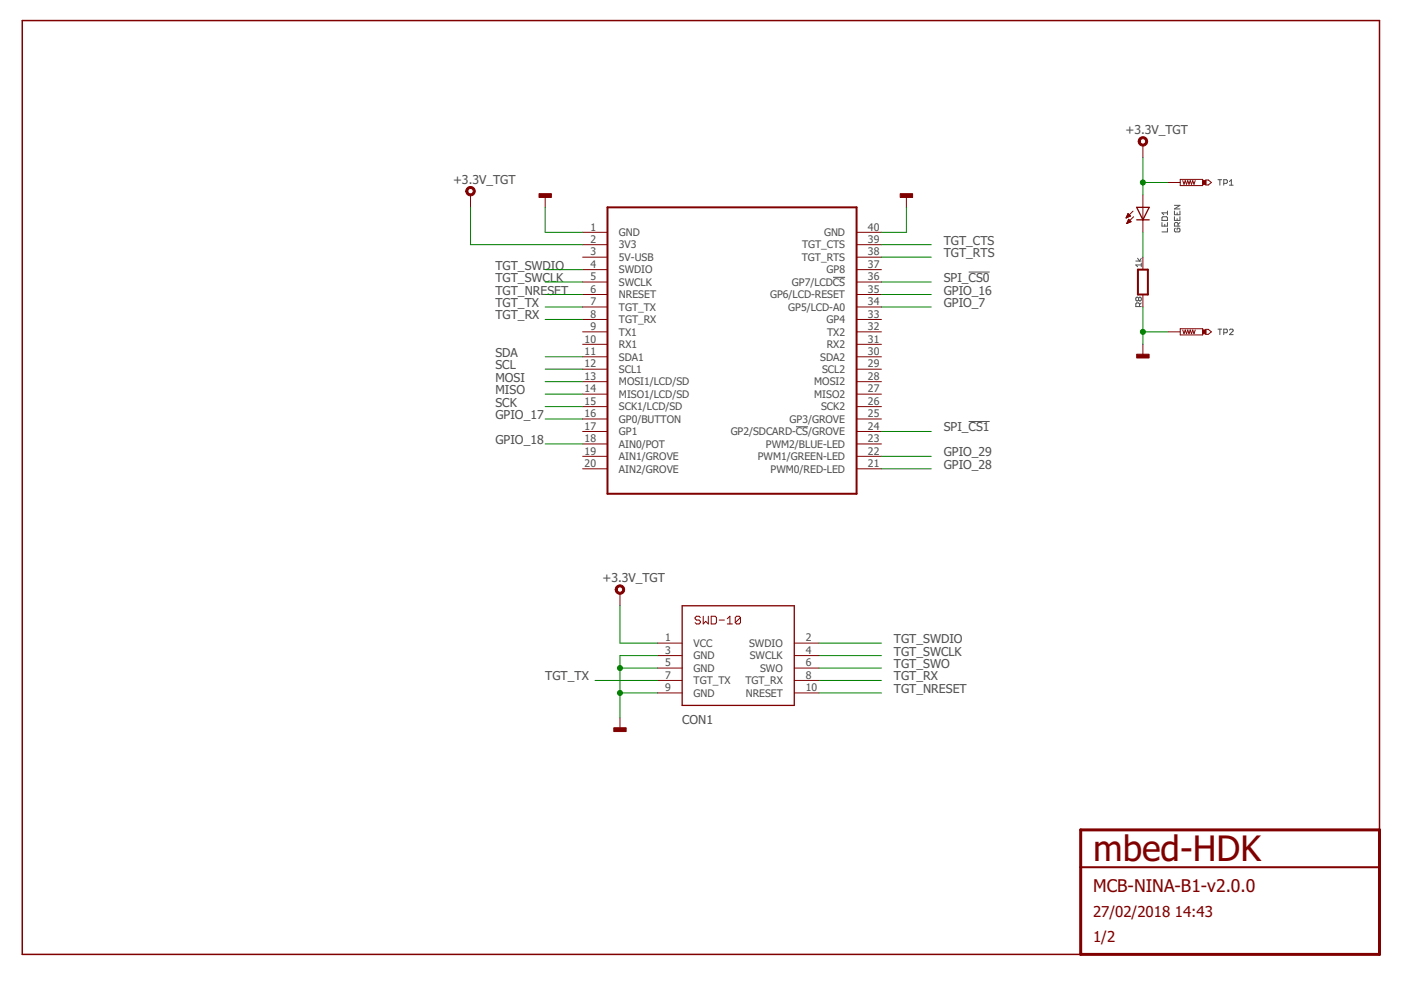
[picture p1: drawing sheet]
<svg xmlns="http://www.w3.org/2000/svg" width="297mm" height="210mm" viewBox="0 0 297 210" stroke-linecap="round" stroke-linejoin="round" font-family="sans-serif">
<g fill="none" stroke="#505050" stroke-width=".21">
<path d="M258.2 38.1h.8M258.6 38.1v1.2M259.5 38.9h.5l.2-.2v-.4l-.2-.2h-.5v1.2M260.7 38.5l.4-.4v1.2M260.7 39.3h.8M176.6 58.8h2.6M205.4 57.7h4.4M240.8 55.4h1.2M241.2 54.8l.4 .6 .4-.6M242 56.2h-1.2l.4 .4M242 55.8v.8M246.4 47.2v.7h1.1v-.7"/>
<path d="M246.5 46h.8l.2 .2v.5h-1.1v-.5zM247 47.6v.3M247.5 48.4v.8h-1.1M247.5 44.7v.8M247.5 45.1h-1.1l.3 .4M249 44.7v.8h1.2v-.8M249 46v.7h1.2v-.7M249 43.5h1.2l-1.2 .8h1.2M249.2 48.4l-.2 .2v.4l.2 .2h.8l.2-.2v-.4l-.2-.2h-.4v.4M249.6 45.1v.4M249.6 46.4v.3M249.8 47.9v-.5l-.2-.2h-.4l-.2 .2v.5h1.2"/>
<path d="M250.2 47.2l-.4 .4M241.4 63.2l.2-.2 .4 .2v.4l-.2 .2-.4-.2M241.4 63.2l-.2-.2-.4 .2v.4l.2 .2 .4-.2M241.4 63.2v.4M241.6 65v-.6l-.2-.2h-.4l-.2 .2v.6h1.2M242 64.2l-.4 .4M258.2 69.8h.8M258.6 69.8v1.2M259.5 70.5h.5l.2-.1v-.4l-.2-.2h-.5v1.2M260.7 70l.2-.2h.4l.2 .2v.2l-.8 .8h.8M168.8 90.5h2.5M205.4 89.4h4.4"/>
</g>
<path d="M292.5 176v-171.6h-287.8v198h224.4" fill="none" stroke="#800000" stroke-width=".32"/>
<path d="M229.1 176h63.4v26.4h-63.4z" fill="none" stroke="#800000" stroke-width=".63"/>
<path d="M128.8 44h52.8v60.7h-52.8zM241.3 57.2h2.1v5.2h-2.1zM229.1 183.9h63.4" fill="none" stroke="#800000" stroke-width=".42"/>
<g fill="none" stroke="#800000" stroke-width=".21">
<path d="M242.3 30.8v2.6M247.6 38.7h2.6M250.2 38h4.8v1.3h-4.8zM250.8 38.3l.2 .8 .3-.8 .3 .8 .2-.8 .3 .8 .2-.8 .3 .8 .3-.8 .3 .8 .2-.8M255.7 38.2h.5l.6 .5-.6 .5h-.5zM99.8 41.3v2.7M115.6 41.3v2.7M123.5 49.3h5.3M123.5 51.9h5.3M123.5 54.5h5.3M123.5 57.2h5.3M123.5 59.8h5.3"/>
<path d="M181.6 49.3h5.3M181.6 51.9h5.3M181.6 54.5h5.3M181.6 57.2h5.3M181.6 59.8h5.3M192.2 41.3v2.7M238.8 46.2h.1M238.8 46.1h.3M238.9 46h.5M238.9 47.3h.1M238.9 45.8h.7M239 45.7h.6"/>
<path d="M239 47.2h.3M239 47.1h.6M239 45.6h.4M239.1 45.4h.2M239.1 47h.7M239.1 46.8h.5M239.1 45.3h.1M239.2 45.3l.5 .5-.9 .4zM239.2 46.7h.3M239.2 46.6h.2M239.3 46.5l.5 .5-.9 .4zM240.2 44.8l-1.4 1.4"/>
<path d="M240.3 46l-1.4 1.4M242.3 41.3v8M242.3 54.5v2.7M123.5 62.4h5.3M123.5 65.1h5.3M123.5 67.7h5.3M123.5 70.4h5.3M123.5 73h5.3M123.5 75.6h5.3M123.5 78.3h5.3M181.6 62.4h5.3M181.6 65.1h5.3"/>
<path d="M181.6 67.7h5.3M181.6 70.4h5.3M181.6 73h5.3M181.6 75.6h5.3M181.6 78.3h5.3M242.3 62.4v2.7M242.3 73v2.6M247.6 70.4h2.6M250.2 69.7h4.8v1.3h-4.8zM250.8 70l.2 .8 .3-.8 .3 .8 .2-.8 .3 .8 .2-.8 .3 .8 .3-.8 .3 .8 .2-.8M255.7 69.8h.5l.6 .6-.6 .5h-.5zM123.5 80.9h5.3"/>
<path d="M123.5 83.6h5.3M123.5 86.2h5.3M123.5 88.8h5.3M123.5 91.5h5.3M123.5 94.1h5.3M123.5 96.8h5.3M123.5 99.4h5.3M181.6 80.9h5.3M181.6 83.6h5.3M181.6 86.2h5.3M181.6 88.8h5.3M181.6 91.5h5.3"/>
<path d="M181.6 94.1h5.3M181.6 96.8h5.3M181.6 99.4h5.3M131.4 125.8v2.6M139.4 136.4h5.2M139.4 139h5.2M148.5 130.9l-.3-.2h-.5l-.3 .2v.3l.3 .3h.5l.3 .2v.3l-.3 .3h-.5l-.3-.3M149.1 130.7v1.6l.5-.6 .6 .6v-1.6M150.8 130.7h.8l.3 .2v1.1l-.3 .3h-.8zM152.5 131.5h1.1M154.2 132.3h1.1M154.2 131.2l.5-.5v1.6"/>
<path d="M157 130.9l-.3-.2h-.5l-.3 .2v1.1M157 130.9v1.1l-.3 .3h-.5l-.3-.3M157 130.9l-1.1 1.1M168.4 136.4h5.3M168.4 139h5.3M131.4 152.2v2.6M139.4 141.6h5.2M139.4 144.3h5.2M139.4 146.9h5.2M168.4 141.6h5.3M168.4 144.3h5.3M168.4 146.9h5.3"/>
</g>
<g fill="#800000" stroke="#800000" stroke-width=".21">
<path d="M99 39.9a1 1 0 0 1 1.6 0 1 1 0 0 1-.5 1.6 1 1 0 0 1-1.3-1h.4a.58 .58 0 0 1 .8-.5 .58 .58 0 0 1 .1 1 .58 .58 0 0 1-.9-.3v-.2h-.4z" fill-rule="evenodd"/>
<path d="M130.6 124.4a1.01 1.01 0 0 1 1.7 0 1.01 1.01 0 0 1-.5 1.6 1.01 1.01 0 0 1-1.4-1h.5a.58 .58 0 0 1 .7-.6 .58 .58 0 0 1 .3 1 .58 .58 0 0 1-1-.2v-.2h-.5z" fill-rule="evenodd"/>
<path d="M241.5 29.4a1 1 0 0 1 1.6 0 1 1 0 0 1-.5 1.5 1 1 0 0 1-1.3-.9h.4a.58 .58 0 0 1 .9-.5 .58 .58 0 0 1 .1 1 .58 .58 0 0 1-.9-.3l-.1-.2h-.4z" fill-rule="evenodd"/>
</g>
<g fill="#800000" stroke="#800000" stroke-width=".21">
<path d="M114.3 41.1h2.6v.8h-2.6z"/>
<path d="M190.9 41.1h2.6v.8h-2.6z"/>
<path d="M241 75.1h2.6v.8h-2.6z"/>
<path d="M255 38.3h.7v.8h-.7z"/>
<path d="M255 70h.7v.8h-.7z"/>
<path d="M130.1 154.3h2.7v.8h-2.7z"/>
</g>
<path d="M241 44h2.6l-1.3 2.6zM241 46.6h2.6M144.6 128.4h23.8v21.2h-23.8z" fill="none" stroke="#800000" stroke-width=".28"/>
<g fill="none" stroke="#008000" stroke-width=".21">
<path d="M242.3 33.4v7.9M242.3 38.7h5.3M99.8 44v7.9h23.7M115.6 44v5.3h7.9M115.6 57.2h7.9M115.6 59.8h7.9M186.9 51.9h10.5M186.9 59.8h10.5M186.9 54.5h10.5M192.2 44v5.3h-5.3M242.3 49.3v5.2M115.6 75.6h7.9"/>
<path d="M115.6 78.3h7.9M115.6 65.1h7.9M115.6 67.7h7.9M115.6 62.4h7.9M186.9 65.1h10.5M186.9 62.4h10.5M242.3 65.1v7.9M242.3 70.4h5.3M115.6 80.9h7.9M115.6 83.6h7.9M115.6 86.2h7.9M115.6 94.1h7.9"/>
<path d="M115.6 88.8h7.9M186.9 91.5h10.5M186.9 99.4h10.5M186.9 96.8h10.5M131.4 128.4v8h8M139.4 139h-8v13.2M173.7 136.4h13.2M173.7 139h13.2M126.2 144.3h13.2M131.4 146.9h8M131.4 141.6h8M173.7 146.9h13.2"/>
<path d="M173.7 141.6h13.2M173.7 144.3h13.2"/>
</g>
<g fill="#008000" stroke="#008000" stroke-width=".21">
<circle cx="242.3" cy="38.7" r=".53"/>
<circle cx="242.3" cy="70.4" r=".53"/>
<circle cx="131.4" cy="141.6" r=".53"/>
<circle cx="131.4" cy="146.9" r=".53"/>
</g>
<text font-size="7.5" fill="#800000" x="231.8" y="182.6">mbed-HDK</text>
<text font-size="3.7" fill="#800000" x="231.8" y="189.2">MCB-NINA-B1-v2.0.0</text>
<g font-size="3.2" fill="#800000">
<text x="231.8" y="194.4">27/02/2018</text>
<text x="249.1" y="194.4">14:43</text>
<text x="231.8" y="199.7">1/2</text>
</g>
<g font-size="2.6" fill="#505050">
<text x="238.6" y="28.4">+3.3V_TGT</text>
<text x="96.1" y="39">+3.3V_TGT</text>
<text x="200.1" y="51.9">TGT_CTS</text>
<text x="105" y="57.2">TGT_SWDIO</text>
<text x="105" y="59.8">TGT_SWCLK</text>
<text x="200.1" y="54.5">TGT_RTS</text>
<text x="200.1" y="59.8">SPI_CS0</text>
<text x="105" y="65.1">TGT_TX</text>
<text x="105" y="62.4">TGT_NRESET</text>
<text x="200.1" y="65.1">GPIO_7</text>
<text x="200.1" y="62.4">GPIO_16</text>
<text x="105" y="67.7">TGT_RX</text>
<text x="105" y="75.6">SDA</text>
<text x="105" y="78.3">SCL</text>
<text x="105" y="80.9">MOSI</text>
<text x="105" y="83.6">MISO</text>
<text x="105" y="86.2">SCK</text>
<text x="105" y="88.8">GPIO_17</text>
<text x="105" y="94.1">GPIO_18</text>
<text x="200.1" y="91.5">SPI_CS1</text>
<text x="200.1" y="99.4">GPIO_28</text>
<text x="200.1" y="96.8">GPIO_29</text>
<text x="127.7" y="123.4">+3.3V_TGT</text>
<text x="189.5" y="136.4">TGT_SWDIO</text>
<text x="189.5" y="139">TGT_SWCLK</text>
<text x="189.5" y="141.6">TGT_SWO</text>
<text x="115.6" y="144.3">TGT_TX</text>
<text x="189.5" y="144.3">TGT_RX</text>
<text x="189.5" y="146.9">TGT_NRESET</text>
<text x="144.6" y="153.5">CON1</text>
</g>
<g font-size="2.2" fill="#505050">
<text x="125.2" y="48.9">1</text>
<text x="125.2" y="51.5">2</text>
<text x="131.2" y="50">GND</text>
<text x="131.2" y="52.7">3V3</text>
<text x="170.1" y="52.7">TGT_CTS</text>
<text x="174.7" y="50">GND</text>
<text x="184" y="51.5">39</text>
<text x="184" y="48.9">40</text>
<text x="125.2" y="54.2">3</text>
<text x="125.2" y="56.8">4</text>
<text x="125.2" y="59.4">5</text>
<text x="131.2" y="55.3">5V-USB</text>
<text x="131.2" y="58">SWDIO</text>
<text x="170" y="55.3">TGT_RTS</text>
<text x="175.3" y="58">GP8</text>
<text x="184" y="59.4">36</text>
<text x="184" y="56.8">37</text>
<text x="184" y="54.2">38</text>
<text x="125.2" y="62.1">6</text>
<text x="125.2" y="64.7">7</text>
<text x="131.2" y="60.6">SWCLK</text>
<text x="131.2" y="63.2">NRESET</text>
<text x="131.2" y="65.9">TGT_TX</text>
<text x="163.3" y="63.2">GP6/LCD-RESET</text>
<text x="167.1" y="65.9">GP5/LCD-A0</text>
<text x="167.9" y="60.6">GP7/LCDCS</text>
<text x="184" y="64.7">34</text>
<text x="184" y="62.1">35</text>
<text x="125.2" y="67.4">8</text>
<text x="125.2" y="70">9</text>
<text x="131.2" y="68.5">TGT_RX</text>
<text x="131.2" y="71.2">TX1</text>
<text x="175.3" y="68.5">GP4</text>
<text x="175.4" y="71.2">TX2</text>
<text x="184" y="70">32</text>
<text x="184" y="67.4">33</text>
<text x="124" y="72.6">10</text>
<text x="124" y="75.3">11</text>
<text x="124" y="77.9">12</text>
<text x="131.2" y="73.8">RX1</text>
<text x="131.2" y="76.4">SDA1</text>
<text x="173.9" y="76.4">SDA2</text>
<text x="175.3" y="73.8">RX2</text>
<text x="184" y="77.9">29</text>
<text x="184" y="75.3">30</text>
<text x="184" y="72.6">31</text>
<text x="124" y="80.6">13</text>
<text x="124" y="83.2">14</text>
<text x="131.2" y="79.1">SCL1</text>
<text x="131.2" y="81.7">MOSI1/LCD/SD</text>
<text x="172.6" y="81.7">MOSI2</text>
<text x="174.3" y="79.1">SCL2</text>
<text x="184" y="83.2">27</text>
<text x="184" y="80.6">28</text>
<text x="124" y="85.8">15</text>
<text x="124" y="88.5">16</text>
<text x="131.2" y="84.4">MISO1/LCD/SD</text>
<text x="131.2" y="87">SCK1/LCD/SD</text>
<text x="131.2" y="89.6">GP0/BUTTON</text>
<text x="167.4" y="89.6">GP3/GROVE</text>
<text x="172.6" y="84.4">MISO2</text>
<text x="174.1" y="87">SCK2</text>
<text x="184" y="88.5">25</text>
<text x="184" y="85.8">26</text>
<text x="124" y="91.1">17</text>
<text x="124" y="93.8">18</text>
<text x="131.2" y="92.3">GP1</text>
<text x="131.2" y="94.9">AIN0/POT</text>
<text x="154.9" y="92.3">GP2/SDCARD-CS/GROVE</text>
<text x="162.4" y="94.9">PWM2/BLUE-LED</text>
<text x="184" y="93.8">23</text>
<text x="184" y="91.1">24</text>
<text x="124" y="96.4">19</text>
<text x="124" y="99">20</text>
<text x="131.2" y="97.6">AIN1/GROVE</text>
<text x="131.2" y="100.2">AIN2/GROVE</text>
<text x="160.7" y="97.6">PWM1/GREEN-LED</text>
<text x="163.4" y="100.2">PWM0/RED-LED</text>
<text x="184" y="99">21</text>
<text x="184" y="96.4">22</text>
<text x="141" y="136">1</text>
<text x="147.1" y="137.2">VCC</text>
<text x="158.8" y="137.2">SWDIO</text>
<text x="170.8" y="136">2</text>
<text x="141" y="138.6">3</text>
<text x="141" y="141.3">5</text>
<text x="141" y="143.9">7</text>
<text x="147.1" y="139.8">GND</text>
<text x="147.1" y="142.4">GND</text>
<text x="159" y="139.8">SWCLK</text>
<text x="161.2" y="142.4">SWO</text>
<text x="170.8" y="138.6">4</text>
<text x="170.8" y="141.3">6</text>
<text x="170.8" y="143.9">8</text>
<text x="141" y="146.5">9</text>
<text x="147.1" y="145.1">TGT_TX</text>
<text x="147.1" y="147.7">GND</text>
<text x="158" y="145.1">TGT_RX</text>
<text x="158.1" y="147.7">NRESET</text>
<text x="170.8" y="146.5">10</text>
</g>
</svg>
